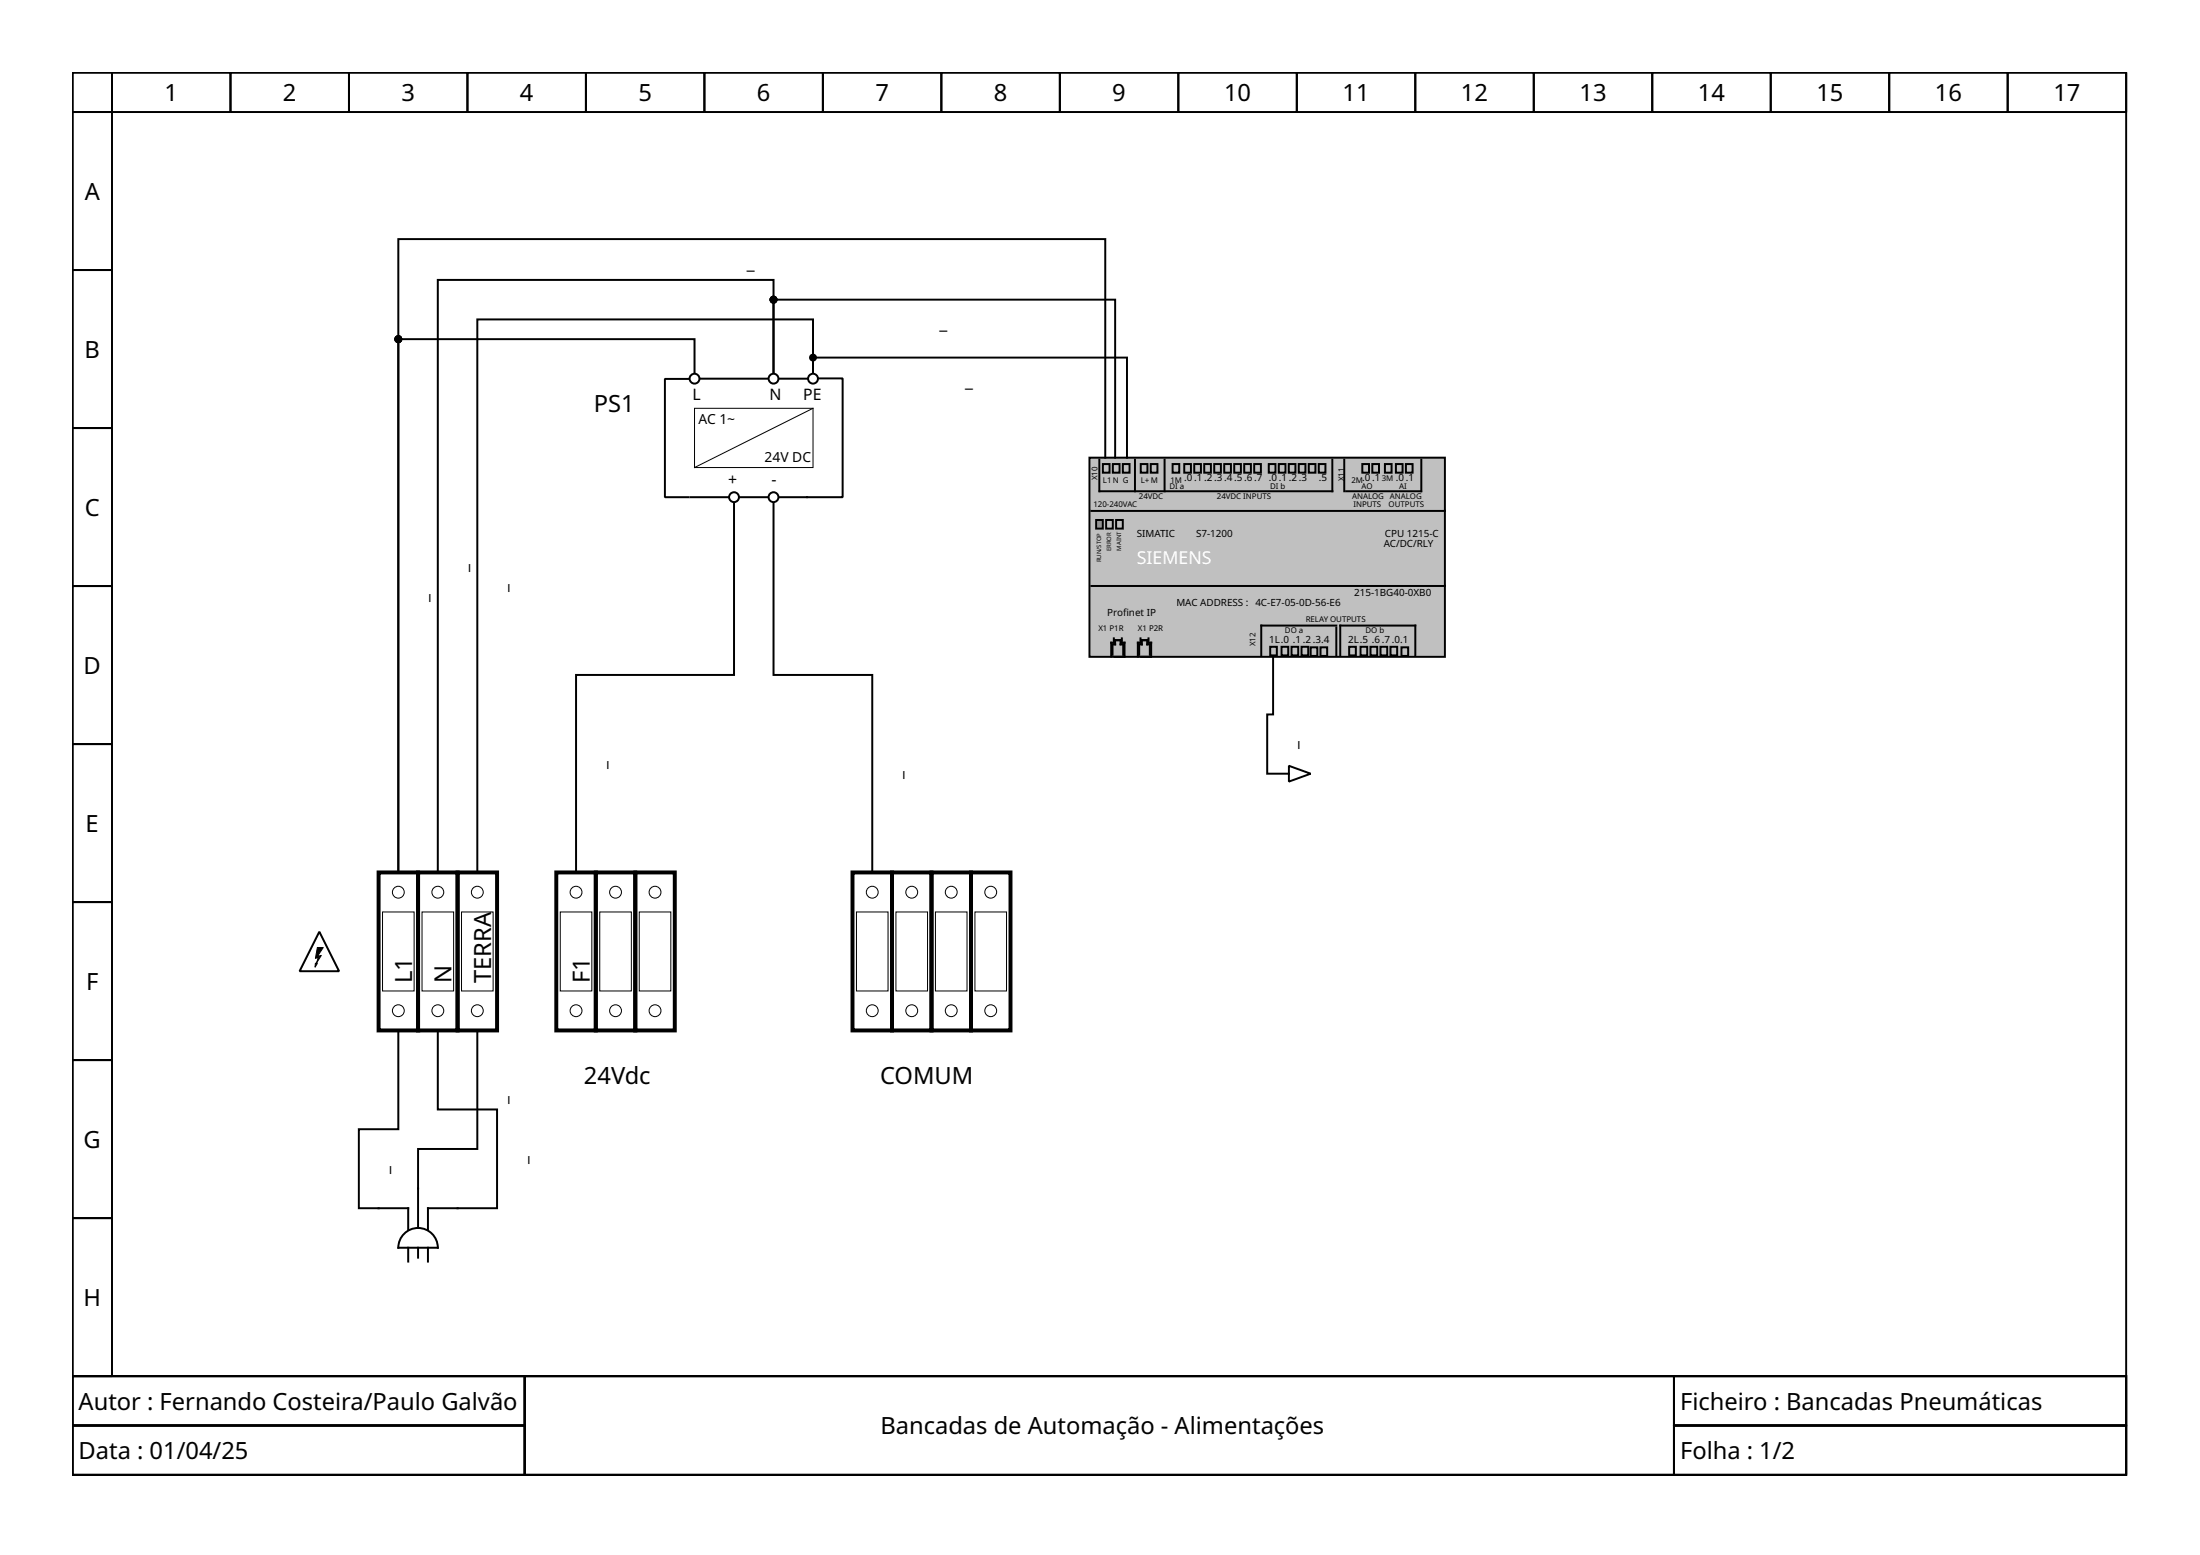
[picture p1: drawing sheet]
<svg xmlns="http://www.w3.org/2000/svg" width="297mm" height="210mm" viewBox="0 0 297 210" stroke-linecap="round" stroke-linejoin="round" font-family="sans-serif">
<g fill="none" stroke="#000" stroke-width=".27">
<path d="M9.8 9.8h277.3v176h-277.3zM9.8 9.8h5.3v5.3h-5.3zM9.8 15.1h5.3v21.4h-5.3zM15.1 9.8h16v5.3h-16zM31.1 9.8h16v5.3h-16zM47.1 9.8h16v5.3h-16zM63.1 9.8h16v5.3h-16zM79.1 9.8h16v5.3h-16zM95.1 9.8h16v5.3h-16zM111.1 9.8h16v5.3h-16zM127.1 9.8h16v5.3h-16zM143.1 9.8h16v5.3h-16z"/>
<path d="M159.1 9.8h16v5.3h-16zM175.1 9.8h16v5.3h-16zM191.1 9.8h16v5.3h-16zM207.1 9.8h16v5.3h-16zM223.1 9.8h16v5.3h-16zM239.1 9.8h16v5.3h-16zM255.1 9.8h16v5.3h-16zM271.1 9.8h16v5.3h-16zM9.8 36.5h5.3v21.3h-5.3zM9.8 57.8h5.3v21.3h-5.3zM93 51.1h-3.2v16h3.2M94.5 51.1h9.1"/>
<path d="M105.2 51.1h3.8M110.6 51.1h3.2v16h-8.6M9.8 79.1h5.3v21.3h-5.3zM93.2 67.1h5.1M99.9 67.1h3.7M157.2 62.1v4.2M181.8 62v4.3M182.5 62.6h.9v1.2h-.9zM191.9 62.1v4.2M178.5 87.3h.9v1.2h-.9zM189.2 87.3h.9v1.2h-.9zM9.8 100.4h5.3v21.4h-5.3z"/>
<path d="M9.8 121.8h5.3v21.3h-5.3zM9.8 143.1h5.3v21.3h-5.3zM9.8 164.4h5.3v21.4h-5.3zM9.8 185.8h277.3v13.3h-277.3zM9.8 185.8h61v6.6h-61zM9.8 192.4h61v6.7h-61zM70.8 185.8h155.2v13.3h-155.2zM226 185.8h61.1v6.6h-61.1zM226 192.4h61.1v6.7h-61.1z"/>
<circle cx="93.8" cy="51.1" r=".67"/>
<circle cx="104.4" cy="51.1" r=".67"/>
<circle cx="109.8" cy="51.1" r=".67"/>
<circle cx="99.1" cy="67.1" r=".67"/>
<circle cx="104.4" cy="67.1" r=".67"/>
</g>
<g fill="none" stroke="#000" stroke-width=".14">
<path d="M93.8 55.1h16v8h-16zM109.8 55.1l-16 8M51.6 123.1h4.3v10.7h-4.3z"/>
<circle cx="53.8" cy="136.4" r=".8"/>
<circle cx="53.8" cy="120.4" r=".8"/>
</g>
<path d="M51.1 117.8h5.3v21.3h-5.3z" fill="none" stroke="#000" stroke-width=".53"/>
<path d="M147.1 61.8h48v26.9h-48z" fill-rule="evenodd" fill="#c0c0c0" stroke="#000" stroke-width=".27"/>
<g fill="none" stroke="#000" stroke-width=".27">
<path d="M147.4 69h47.7M147.4 79.1h47.7M148.4 62v4.3M148.9 62.6h.9v1.2h-.9zM149.3 70.2h.9v1.2h-.9zM150.3 62.6h.9v1.2h-.9zM150.7 70.2h.9v1.2h-.9zM151.6 62.6h.9v1.2h-.9zM153.2 62.1v4.2M154 62.6h.9v1.2h-.9zM155.4 62.6h.9v1.2h-.9zM158.3 62.6h.9v1.2h-.9z"/>
<path d="M159.9 62.6h.9v1.2h-.9zM161.2 62.6h.9v1.2h-.9zM162.6 62.6h.9v1.2h-.9zM163.9 62.6h.9v1.2h-.9zM165.3 62.6h.9v1.2h-.9zM166.6 62.6h.9v1.2h-.9zM168 62.6h.9v1.2h-.9zM169.3 62.6h.9v1.2h-.9zM171.3 62.6h.9v1.2h-.9zM172.7 62.6h.9v1.2h-.9zM174 62.6h.9v1.2h-.9zM175.4 62.6h.9v1.2h-.9z"/>
<path d="M176.7 62.6h.9v1.2h-.9zM178.1 62.6h.9v1.2h-.9zM179.9 62.1v4.2h-31.4M183.9 62.6h.9v1.2h-.9zM185.3 62.6h.9v1.2h-.9zM187 62.6h.9v1.2h-.9zM188.5 62.6h.9v1.2h-.9zM189.8 62.6h.9v1.2h-.9zM150.4 86.8h-.4v1.8M154 86.2v.6h-.4v1.8M171.5 87.3h.9v1.2h-.9zM173 87.3h.9v1.2h-.9z"/>
<path d="M174.4 87.3h.9v1.2h-.9zM175.7 87.3h.9v1.2h-.9zM180.4 84.4h-10.1v4M180.4 84.7v3.8M181 88.4v-4h10.1v4.1M182.2 87.3h.9v1.2h-.9zM183.7 87.3h.9v1.2h-.9zM185 87.3h.9v1.2h-.9zM186.4 87.3h.9v1.2h-.9zM187.7 87.3h.9v1.2h-.9z"/>
</g>
<path d="M148 70.2h.9v1.2h-.9z" fill-rule="evenodd" fill="#0f0" stroke="#000" stroke-width=".27"/>
<g fill="none" stroke="#000" stroke-width=".27">
<path d="M93.8 50.3v-4.5h-40v72v-85.5h95.4v29.5M99.1 67.9v23.2h-21.3v26.7M104.4 67.9v23.2h13.4v26.7M150.6 61.8v-21.3h-46.2v9.8v-12.5h-45.3v80M152.2 61.8v-13.5h-42.4v2v-7.2h-45.4v74.7M157.2 62.1v4.2M181.5 62.1v4.2M191.9 62.1v4.2h-10.1M150.2 88.4v-1.4h.4v-.6h.7v.6h.4v1.4M150.4 86.2v.6M150.5 86.4h.9M151.5 86.2v.6h.3v1.8l-1.3 .1"/>
<path d="M153.8 88.4v-1.4h.4v-.6h.7v.6h.4v1.4M154.1 86.4h.9M155.1 86.2v.6h.3v1.8l-1.3 .1M171.9 88.7v7.7h-.8v8h1.9M177 87.4h.9v1.1h-.9zM178.3 87.4h.9v1.1h-.9zM189.2 87.4h.9v1.1h-.9zM173.2 104.4h.8M174 103.4l3 1-3 1.1zM43.1 125.8l2.7 5.3h-5.3zM53.8 139.1v13.3h-5.4v10.7h6.7v2.9M59.1 139.1v10.7h8v13.3h-9.3v2.9"/>
<path d="M64.4 139.1v16h-8v10.7M54.8 166.3a2.67 2.67 0 0 1 2.8-.3 2.67 2.67 0 0 1 1.5 2.4h-5.3a2.66 2.66 0 0 1 1-2.1zM55.1 168.4v1.9M56.4 168.4v1.4M57.8 168.4v1.9"/>
</g>
<g fill="none" stroke="#000" stroke-width=".14">
<path d="M57 123.1h4.2v10.7h-4.2zM62.3 123.1h4.3v10.7h-4.3zM75.6 123.1h4.3v10.7h-4.3zM81 123.1h4.2v10.7h-4.2zM86.3 123.1h4.3v10.7h-4.3zM115.6 123.1h4.3v10.7h-4.3zM121 123.1h4.2v10.7h-4.2zM126.3 123.1h4.3v10.7h-4.3zM131.6 123.1h4.3v10.7h-4.3z"/>
<circle cx="59.1" cy="136.4" r=".8"/>
<circle cx="59.1" cy="120.4" r=".8"/>
<circle cx="64.4" cy="120.4" r=".8"/>
<circle cx="64.4" cy="136.4" r=".8"/>
<circle cx="77.8" cy="120.4" r=".8"/>
<circle cx="77.8" cy="136.4" r=".8"/>
<circle cx="83.1" cy="136.4" r=".8"/>
<circle cx="83.1" cy="120.4" r=".8"/>
<circle cx="88.4" cy="120.4" r=".8"/>
<circle cx="88.4" cy="136.4" r=".8"/>
<circle cx="117.8" cy="120.4" r=".8"/>
<circle cx="117.8" cy="136.4" r=".8"/>
<circle cx="123.1" cy="136.4" r=".8"/>
<circle cx="123.1" cy="120.4" r=".8"/>
<circle cx="128.4" cy="136.4" r=".8"/>
<circle cx="128.4" cy="120.4" r=".8"/>
<circle cx="133.8" cy="136.4" r=".8"/>
<circle cx="133.8" cy="120.4" r=".8"/>
</g>
<path d="M56.4 117.8h5.4v21.3h-5.4zM61.8 117.8h5.3v21.3h-5.3zM75.1 117.8h5.3v21.3h-5.3zM80.4 117.8h5.4v21.3h-5.4zM85.8 117.8h5.3v21.3h-5.3zM115.1 117.8h5.3v21.3h-5.3zM120.4 117.8h5.4v21.3h-5.4zM125.8 117.8h5.3v21.3h-5.3zM131.1 117.8h5.3v21.3h-5.3z" fill="none" stroke="#000" stroke-width=".53"/>
<g fill="#000" stroke="#000" stroke-width=".14">
<path d="M42.6 130l.3 .1-.4 .5z" fill-rule="evenodd"/>
<path d="M42.9 127.9h.7l-.7 1.2 .5-.1-.7 1 .3-.8-.4 .2z" fill-rule="evenodd"/>
</g>
<g fill="#000" stroke="#000" stroke-width=".27">
<circle cx="53.8" cy="45.8" r=".4"/>
<circle cx="104.4" cy="40.5" r=".4"/>
<circle cx="109.8" cy="48.3" r=".4"/>
</g>
<g font-size="3.2">
<text x="22.2" y="13.7">1</text>
<text x="38.2" y="13.7">2</text>
<text x="54.2" y="13.7">3</text>
<text x="70.2" y="13.7">4</text>
<text x="86.2" y="13.7">5</text>
<text x="102.2" y="13.7">6</text>
<text x="118.2" y="13.7">7</text>
<text x="134.2" y="13.7">8</text>
<text x="150.2" y="13.7">9</text>
<text x="165.3" y="13.7">10</text>
<text x="181.3" y="13.7">11</text>
<text x="197.3" y="13.7">12</text>
<text x="213.3" y="13.7">13</text>
<text x="229.3" y="13.7">14</text>
<text x="245.2" y="13.7">15</text>
<text x="261.2" y="13.7">16</text>
<text x="277.2" y="13.7">17</text>
<text x="11.4" y="27">A</text>
<text x="11.4" y="48.3">B</text>
<text x="80.2" y="55.6">PS1</text>
<text x="11.4" y="69.6">C</text>
<text x="11.3" y="91">D</text>
<text x="11.6" y="112.3">E</text>
<text x="11.6" y="133.6">F</text>
<text x="55.6" y="132.7" transform="rotate(-90 55.6 132.7)">L1</text>
<text x="61" y="132.7" transform="rotate(-90 61 132.7)">N</text>
<text x="66.3" y="132.7" transform="rotate(-90 66.3 132.7)">TERRA</text>
<text x="79.6" y="132.7" transform="rotate(-90 79.6 132.7)">F1</text>
<text x="78.8" y="146.3">24Vdc</text>
<text x="118.8" y="146.3">COMUM</text>
<text x="11.3" y="155">G</text>
<text x="11.3" y="176.3">H</text>
<text x="10.6" y="190.3">Autor : Fernando Costeira/Paulo Galvão</text>
<text x="226.8" y="190.3">Ficheiro : Bancadas Pneumáticas</text>
<text x="10.6" y="197">Data : 01/04/25</text>
<text x="118.9" y="193.6">Bancadas de Automação - Alimentações</text>
<text x="226.8" y="197">Folha : 1/2</text>
</g>
<g font-size="2.4">
<text x="100.8" y="36.3">_</text>
<text x="126.8" y="44.4">_</text>
<text x="130.3" y="52.3">_</text>
<text x="63.1" y="77.2" transform="rotate(-90 63.1 77.2)">_</text>
<text x="57.8" y="81.2" transform="rotate(-90 57.8 81.2)">_</text>
<text x="68.4" y="79.9" transform="rotate(-90 68.4 79.9)">_</text>
<text x="175.1" y="101.1" transform="rotate(-90 175.1 101.1)">_</text>
<text x="81.8" y="103.8" transform="rotate(-90 81.8 103.8)">_</text>
<text x="121.8" y="105.1" transform="rotate(-90 121.8 105.1)">_</text>
<text x="68.4" y="149" transform="rotate(-90 68.4 149)">_</text>
<text x="52.4" y="158.4" transform="rotate(-90 52.4 158.4)">_</text>
<text x="71.1" y="157.1" transform="rotate(-90 71.1 157.1)">_</text>
</g>
<text font-size="2.4" fill="#fff" x="153.5" y="76.2">SIEMENS</text>
<g font-size="2.1">
<text x="93.5" y="54">L</text>
<text x="103.9" y="54">N</text>
<text x="108.4" y="54">PE</text>
<text x="98.3" y="65.5">+</text>
<text x="104.2" y="65.5">-</text>
</g>
<g font-size="1.9">
<text x="94.3" y="57.2">AC 1~</text>
<text x="103.2" y="62.4">24V DC</text>
</g>
<g font-size="1.3">
<text x="159.9" y="65">.0 .1 .2 .3 .4 .5 .6 .7 .0 .1 .2 .3 .4 .5</text>
<text x="183.9" y="65">.0 .1</text>
<text x="188.5" y="65">.0 .1</text>
<text x="153.5" y="72.4">SIMATIC</text>
<text x="161.5" y="72.4">S7-1200</text>
<text x="186.8" y="73.8">AC/DC/RLY</text>
<text x="187" y="72.4">CPU 1215-C</text>
<text x="149.5" y="83.1">Profnet IP</text>
<text x="151.6" y="83.1">i</text>
<text x="158.8" y="81.8">MAC ADDRESS : 4C-E7-05-0D-56-E6</text>
<text x="182.8" y="80.4">215-1BG40-0XB0</text>
<text x="171.4" y="86.8">1L.0 .1 .2 .3.4</text>
<text x="182" y="86.8">2L.5 .6 .7 .0.1</text>
</g>
<g font-size="1.1">
<text x="148.2" y="64.8" transform="rotate(-90 148.2 64.8)">X10</text>
<text x="148.9" y="65.2">L1N G</text>
<text x="154" y="65.2">L+ M</text>
<text x="158" y="65.2">1M</text>
<text x="181.5" y="65" transform="rotate(-90 181.5 65)">X11</text>
<text x="182.5" y="65.2">2M</text>
<text x="186.6" y="65">3M</text>
<text x="147.6" y="68.4">120-240VAC</text>
<text x="153.8" y="67.4">24VDC</text>
<text x="157.9" y="66">DI a</text>
<text x="164.3" y="67.4">24VDC INPUTS</text>
<text x="171.5" y="66">DI b</text>
<text x="182.6" y="67.4">ANALOG</text>
<text x="182.7" y="68.4">INPUTS</text>
<text x="183.8" y="66">AO</text>
<text x="187.5" y="68.4">OUTPUTS</text>
<text x="187.7" y="67.4">ANALOG</text>
<text x="188.9" y="66">AI</text>
<text x="176.3" y="83.9">RELAY OUTPUTS</text>
<text x="148.3" y="85.2">X1 P1R</text>
<text x="153.6" y="85.2">X1 P2R</text>
<text x="169.5" y="87.2" transform="rotate(-90 169.5 87.2)">X12</text>
<text x="173.5" y="85.5">DO a</text>
<text x="184.4" y="85.5">DO b</text>
</g>
<g font-size=".8">
<text x="148.7" y="75.9" transform="rotate(-90 148.7 75.9)">RUN/STOP</text>
<text x="150" y="74.4" transform="rotate(-90 150 74.4)">ERROR</text>
<text x="151.4" y="74.3" transform="rotate(-90 151.4 74.3)">MAINT</text>
</g>
</svg>
